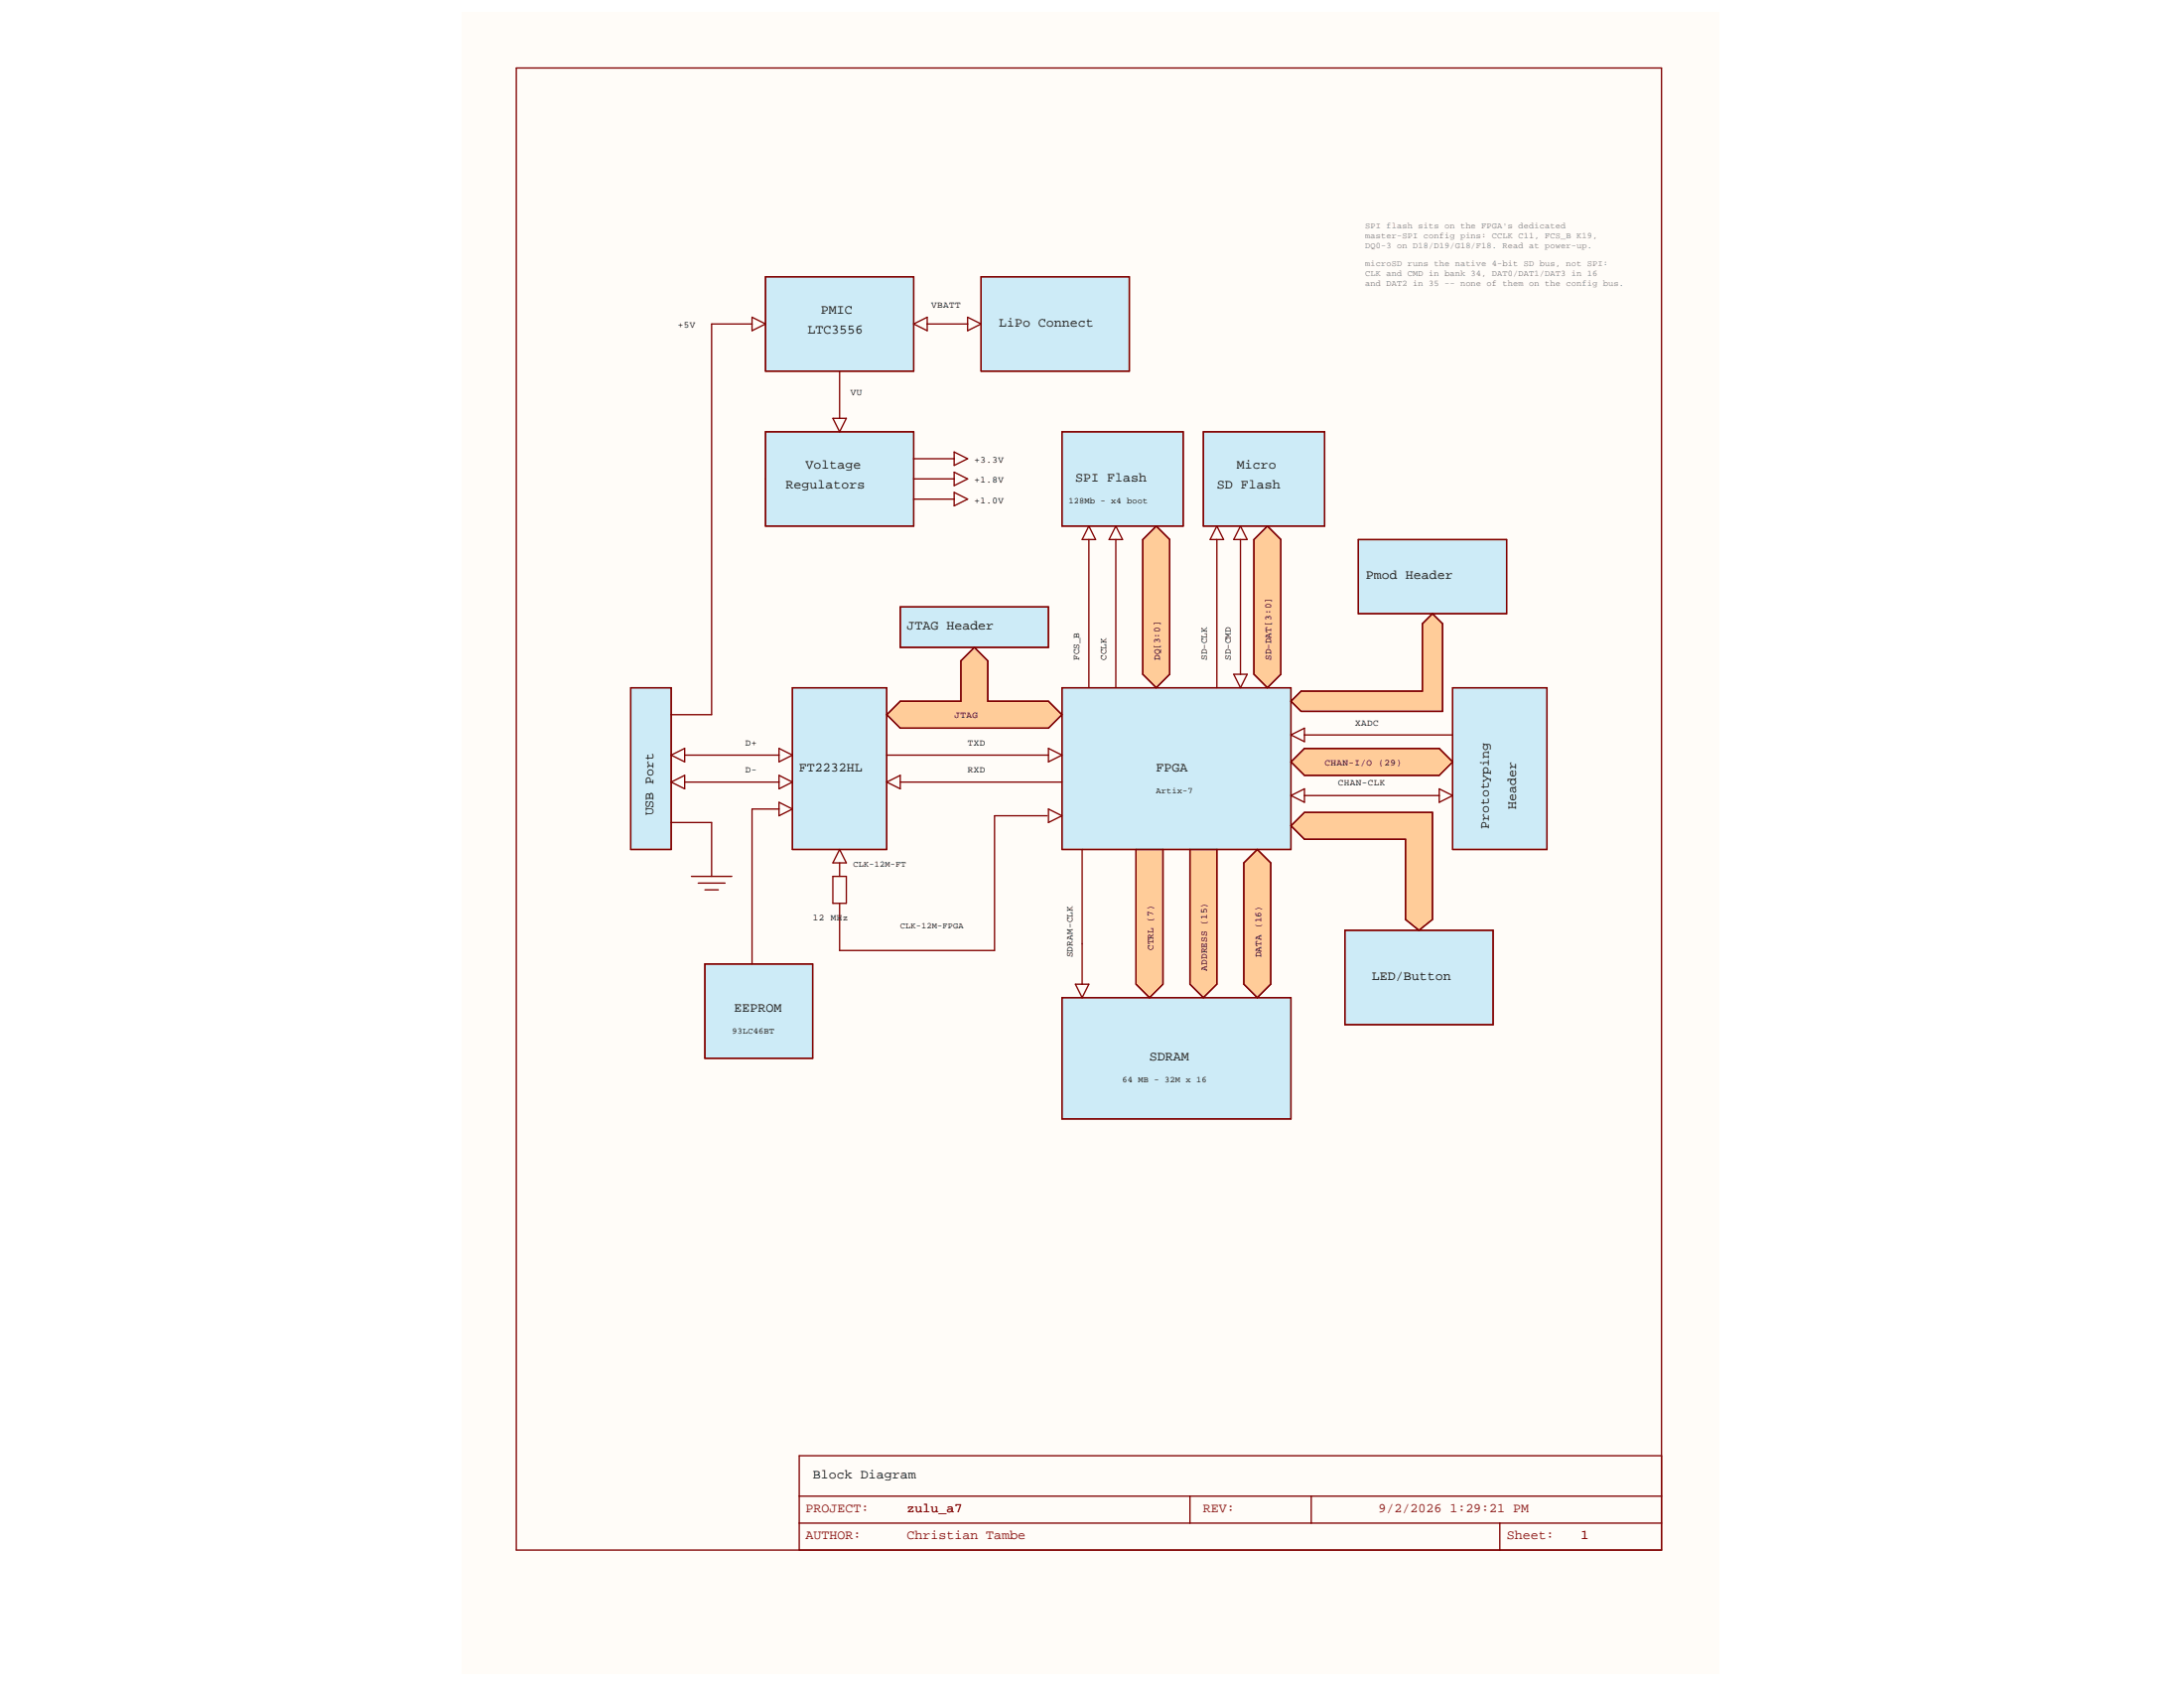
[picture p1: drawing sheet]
<svg xmlns="http://www.w3.org/2000/svg" width="279mm" height="216mm" viewBox="0 0 279 216" stroke-linecap="round" stroke-linejoin="round" font-family="sans-serif">
<g fill="#fffcf8">
<path d="M59.2 1.6h160.8v212.5h-160.8z" fill-rule="evenodd"/>
<path d="M59.2 1.6h160.8v212.5h-160.8z" fill-rule="evenodd"/>
</g>
<path d="M80.7 88h5.2v20.6h-5.2z" fill-rule="evenodd" fill="#cdebf7"/>
<path d="M80.7 88h5.2v20.6h-5.2z" fill="none" stroke="#800000" stroke-width=".17"/>
<path d="M90.2 123.3h13.8v12.1h-13.8z" fill-rule="evenodd" fill="#cdebf7"/>
<path d="M90.2 123.3h13.8v12.1h-13.8z" fill="none" stroke="#800000" stroke-width=".17"/>
<path d="M97.9 55.2h19v12.1h-19z" fill-rule="evenodd" fill="#cdebf7"/>
<path d="M97.9 55.2h19v12.1h-19z" fill="none" stroke="#800000" stroke-width=".17"/>
<path d="M97.9 35.4h19v12.1h-19z" fill-rule="evenodd" fill="#cdebf7"/>
<path d="M97.9 35.4h19v12.1h-19z" fill="none" stroke="#800000" stroke-width=".17"/>
<path d="M101.4 88h12v20.6h-12z" fill-rule="evenodd" fill="#cdebf7"/>
<path d="M101.4 88h12v20.6h-12z" fill="none" stroke="#800000" stroke-width=".17"/>
<path d="M115.2 77.6h18.9v5.2h-18.9z" fill-rule="evenodd" fill="#cdebf7"/>
<path d="M115.2 77.6h18.9v5.2h-18.9z" fill="none" stroke="#800000" stroke-width=".17"/>
<path d="M125.5 35.4h19v12.1h-19z" fill-rule="evenodd" fill="#cdebf7"/>
<path d="M125.5 35.4h19v12.1h-19z" fill="none" stroke="#800000" stroke-width=".17"/>
<path d="M135.9 55.2h15.5v12.1h-15.5z" fill-rule="evenodd" fill="#cdebf7"/>
<path d="M135.9 55.2h15.5v12.1h-15.5z" fill="none" stroke="#800000" stroke-width=".17"/>
<path d="M135.9 127.6h29.3v15.5h-29.3z" fill-rule="evenodd" fill="#cdebf7"/>
<path d="M135.9 127.6h29.3v15.5h-29.3z" fill="none" stroke="#800000" stroke-width=".17"/>
<path d="M135.9 88h29.3v20.6h-29.3z" fill-rule="evenodd" fill="#cdebf7"/>
<path d="M135.9 88h29.3v20.6h-29.3z" fill="none" stroke="#800000" stroke-width=".17"/>
<path d="M153.9 55.2h15.6v12.1h-15.6z" fill-rule="evenodd" fill="#cdebf7"/>
<path d="M153.9 55.2h15.6v12.1h-15.6z" fill="none" stroke="#800000" stroke-width=".17"/>
<path d="M172.1 119h18.9v12.1h-18.9z" fill-rule="evenodd" fill="#cdebf7"/>
<path d="M172.1 119h18.9v12.1h-18.9z" fill="none" stroke="#800000" stroke-width=".17"/>
<path d="M173.8 69h18.9v9.5h-18.9z" fill-rule="evenodd" fill="#cdebf7"/>
<path d="M173.8 69h18.9v9.5h-18.9z" fill="none" stroke="#800000" stroke-width=".17"/>
<path d="M185.8 88h12.1v20.6h-12.1z" fill-rule="evenodd" fill="#cdebf7"/>
<path d="M185.8 88h12.1v20.6h-12.1z" fill="none" stroke="#800000" stroke-width=".17"/>
<path d="M113.4 91.4l1.8-1.7h7.7v-5.2l1.8-1.7 1.7 1.7v5.2h7.7l1.8 1.7-1.8 1.7h-18.9z" fill-rule="evenodd" fill="#fc9"/>
<path d="M113.4 91.4l1.8-1.7h7.7v-5.2l1.8-1.7 1.7 1.7v5.2h7.7l1.8 1.7-1.8 1.7h-18.9z" fill="none" stroke="#800000" stroke-width=".17"/>
<path d="M145.3 108.6h3.5v17.3l-1.7 1.7-1.8-1.7z" fill-rule="evenodd" fill="#fc9"/>
<path d="M145.3 108.6h3.5v17.3l-1.7 1.7-1.8-1.7z" fill="none" stroke="#800000" stroke-width=".17"/>
<path d="M152.2 108.6h3.5v17.3l-1.8 1.7-1.7-1.7z" fill-rule="evenodd" fill="#fc9"/>
<path d="M152.2 108.6h3.5v17.3l-1.8 1.7-1.7-1.7z" fill="none" stroke="#800000" stroke-width=".17"/>
<path d="M159.1 110.4l1.7-1.8 1.8 1.8v15.5l-1.8 1.7-1.7-1.7z" fill-rule="evenodd" fill="#fc9"/>
<path d="M159.1 110.4l1.7-1.8 1.8 1.8v15.5l-1.8 1.7-1.7-1.7z" fill="none" stroke="#800000" stroke-width=".17"/>
<path d="M146.2 69l1.7-1.7 1.7 1.7v17.2l-1.7 1.8-1.7-1.8z" fill-rule="evenodd" fill="#fc9"/>
<path d="M146.2 69l1.7-1.7 1.7 1.7v17.2l-1.7 1.8-1.7-1.8z" fill="none" stroke="#800000" stroke-width=".17"/>
<path d="M160.4 69l1.7-1.7 1.8 1.7v17.2l-1.8 1.8-1.7-1.8z" fill-rule="evenodd" fill="#fc9"/>
<path d="M160.4 69l1.7-1.7 1.8 1.7v17.2l-1.8 1.8-1.7-1.8z" fill="none" stroke="#800000" stroke-width=".17"/>
<path d="M165.2 97.5l1.7-1.8h17.2l1.7 1.8-1.7 1.7h-17.2z" fill-rule="evenodd" fill="#fc9"/>
<path d="M165.2 97.5l1.7-1.8h17.2l1.7 1.8-1.7 1.7h-17.2z" fill="none" stroke="#800000" stroke-width=".17"/>
<path d="M165.2 89.7l1.2-1.3h15.6v-8.6l1.3-1.3 1.3 1.3v11.2h-18.2z" fill-rule="evenodd" fill="#fc9"/>
<path d="M165.2 89.7l1.2-1.3h15.6v-8.6l1.3-1.3 1.3 1.3v11.2h-18.2z" fill="none" stroke="#800000" stroke-width=".17"/>
<path d="M165.2 105.6l1.7-1.7h16.4v13.7l-1.8 1.4-1.7-1.4v-10.3h-12.9z" fill-rule="evenodd" fill="#fc9"/>
<g fill="none" stroke="#800000" stroke-width=".17">
<path d="M66.1 8.7h146.5v189.6h-146.5zM97.9 35.4h19v12.1h-19zM125.5 35.4h19v12.1h-19zM96.2 41.4h-5.2v50h-5.1M96.2 40.6l1.7 .8-1.7 .9zM97.9 55.2h19v12.1h-19zM106.5 53.5h1.8l-.9 1.7zM107.4 47.5v6M116.9 58.7h5.2M116.9 41.4l1.7-.8v1.7zM118.6 41.4h5.2M122.1 57.8l1.7 .9-1.7 .8z"/>
<path d="M123.8 40.6l1.7 .8-1.7 .9zM135.9 55.2h15.5v12.1h-15.5zM153.9 55.2h15.6v12.1h-15.6zM115.2 77.6h18.9v5.2h-18.9zM116.9 61.3h5.2M116.9 63.8h5.2M122.1 60.4l1.7 .9-1.7 .8zM122.1 63l1.7 .8-1.7 .9zM139.3 67.3l.9 1.7h-1.8zM139.3 69v19M142.7 67.3l.9 1.7h-1.7zM142.7 69v19"/>
<path d="M146.2 69l1.7-1.7 1.7 1.7v17.2l-1.7 1.8-1.7-1.8zM155.7 69v19M155.7 67.3l.8 1.7h-1.7zM158.7 67.3l.9 1.7h-1.8zM158.7 69v17.2M160.4 69l1.7-1.7 1.8 1.7v17.2l-1.8 1.8-1.7-1.8zM173.8 69h18.9v9.5h-18.9zM80.7 88h5.2v20.6h-5.2zM85.9 96.6l1.7-.9v1.7zM87.6 96.6h12.1M99.7 99.2l1.7 .8-1.7 .9zM99.7 95.7l1.7 .9-1.7 .8z"/>
<path d="M101.4 88h12v20.6h-12zM113.4 91.4l1.8-1.7h7.7v-5.2l1.8-1.7 1.7 1.7v5.2h7.7l1.8 1.7-1.8 1.7h-18.9zM113.4 96.6h20.7M134.1 95.7l1.8 .9-1.8 .8zM135.9 88h29.3v20.6h-29.3zM157.8 86.2h1.8l-.9 1.8zM165.2 94l1.7-.9v1.8zM165.2 89.7l1.2-1.3h15.6v-8.6l1.3-1.3 1.3 1.3v11.2h-18.2zM166.9 99.2l-1.7-1.8 1.7-1.7h17.2l1.7 1.8-1.7 1.7h-17.2M166.9 94h18.9M185.8 88h12.1v20.6h-12.1zM85.9 100l1.7-.8v1.7z"/>
<path d="M85.9 105.2h5.1v6.9M87.6 100h12.1M88.5 112.1h5.1M89.3 113h3.5M90.2 113.8h1.7M99.7 102.6l1.7 .9-1.7 .8zM99.7 103.5h-3.5v19.8M106.5 112.1h1.8v3.4h-1.8zM107.4 110.4v1.7M107.4 108.6l.9 1.8h-1.8zM113.4 100l1.8-.8v1.7zM115.2 100h20.7"/>
<path d="M134 104.3h-6.8v17.3h-19.8v-6.1M134.1 103.5l1.8 .8-1.8 .9zM138.4 108.6v17.3M145.3 108.6v17.3l1.8 1.7 1.7-1.7v-17.3M152.2 108.6v17.3l1.7 1.7 1.8-1.7v-17.3M159.1 110.4l1.7-1.8 1.8 1.8v15.5l-1.8 1.7-1.7-1.7zM165.2 105.6l1.7-1.7h16.4v13.7l-1.8 1.4-1.7-1.4v-10.3h-12.9zM165.2 101.8l1.7-.9v1.7zM166.9 101.8h17.2M172.1 119h18.9v12.1h-18.9zM184.1 100.9l1.7 .9-1.7 .8zM90.2 123.3h13.8v12.1h-13.8z"/>
<path d="M135.9 127.6h29.3v15.5h-29.3zM137.6 125.9h1.7l-.9 1.7zM102.2 194.8h110.4M102.2 191.4h110.4M152.2 191.4v3.4M167.7 191.4v3.4M191.9 194.8v3.5M212.6 186.2h-110.4v12.1"/>
</g>
<g font-size="1.7">
<text x="105" y="40.1">PMIC</text>
<text x="127.8" y="41.8">LiPo Connect</text>
<text x="103.3" y="42.6">LTC3556</text>
<text x="103.1" y="59.9">Voltage</text>
<text x="158.2" y="59.9">Micro</text>
<text x="100.5" y="62.5">Regulators</text>
<text x="137.6" y="61.6">SPI Flash</text>
<text x="155.7" y="62.5">SD Flash</text>
<text x="174.7" y="74.1">Pmod Header</text>
<text x="116" y="80.5">JTAG Header</text>
<text x="102.2" y="98.6">FT2232HL</text>
<text x="147.9" y="98.6">FPGA</text>
<text x="83.6" y="104.3" transform="rotate(-90 83.6 104.3)">USB Port</text>
<text x="190.5" y="106.1" transform="rotate(-90 190.5 106.1)">Prototyping</text>
<text x="193.9" y="103.5" transform="rotate(-90 193.9 103.5)">Header</text>
<text x="175.5" y="125.4">LED/Button</text>
<text x="93.9" y="129.4">EEPROM</text>
<text x="147.1" y="135.7">SDRAM</text>
<text x="104" y="189.2">Block Diagram</text>
</g>
<g font-size="1.7" fill="#800000">
<text x="103.1" y="193.5">PROJECT:</text>
<text x="103.1" y="196.9">AUTHOR:</text>
<text x="116" y="193.5">zulu_a7</text>
<text x="116" y="196.9">Christian Tambe</text>
<text x="153.9" y="193.5">REV:</text>
<text x="176.3" y="193.5">9/2/2026 1:29:21 PM</text>
<text x="192.8" y="196.9">Sheet:</text>
<text x="202.2" y="196.9">1</text>
</g>
<g font-size="1.2">
<text x="86.7" y="42">+5V</text>
<text x="119.1" y="39.3">VBATT</text>
<text x="108.8" y="50.6">VU</text>
<text x="124.6" y="59.1">+3.3V</text>
<text x="124.6" y="64.4">+1.0V</text>
<text x="124.6" y="61.8">+1.8V</text>
<text x="138.1" y="84.5" transform="rotate(-90 138.1 84.5)">FCS_B</text>
<text x="141.6" y="84.5" transform="rotate(-90 141.6 84.5)">CCLK</text>
<text x="148.4" y="84.5" transform="rotate(-90 148.4 84.5)">DQ[3:0]</text>
<text x="154.4" y="84.5" transform="rotate(-90 154.4 84.5)">SD-CLK</text>
<text x="157.5" y="84.5" transform="rotate(-90 157.5 84.5)">SD-CMD</text>
<text x="162.6" y="84.5" transform="rotate(-90 162.6 84.5)">SD-DAT[3:0]</text>
<text x="95.4" y="95.3">D+</text>
<text x="122.1" y="91.9">JTAG</text>
<text x="123.8" y="95.3">TXD</text>
<text x="173.4" y="92.8">XADC</text>
<text x="95.4" y="98.8">D-</text>
<text x="123.8" y="98.8">RXD</text>
<text x="169.5" y="98">CHAN-I/O (29)</text>
<text x="171.2" y="100.5">CHAN-CLK</text>
<text x="104" y="117.8">12 MH</text>
<text x="107.8" y="117.8">z</text>
<text x="137.2" y="122.4" transform="rotate(-90 137.2 122.4)">SDRAM-CLK</text>
<text x="147.6" y="121.6" transform="rotate(-90 147.6 121.6)">CTRL (7)</text>
<text x="154.4" y="124.2" transform="rotate(-90 154.4 124.2)">ADDRESS (15)</text>
<text x="161.4" y="122.4" transform="rotate(-90 161.4 122.4)">DATA (16)</text>
</g>
<g font-size="1.1" fill="#808080">
<text x="174.6" y="29.3">SPI flash sits on the FPGA's dedicated</text>
<text x="174.6" y="30.4">master-SPI config pins: CCLK C11, FCS_B K19,</text>
<text x="174.6" y="31.7">DQ0-3 on D18/D19/G18/F18. Read at power-up.</text>
<text x="174.6" y="34.1">microSD runs the native 4-bit SD bus, not SPI:</text>
<text x="174.6" y="35.3">CLK and CMD in bank 34, DAT0/DAT1/DAT3 in 16</text>
<text x="174.6" y="36.5">and DAT2 in 35 -- none of them on the config bus.</text>
</g>
<g font-size="1.1">
<text x="136.7" y="64.4">128Mb - x4 boot</text>
<text x="147.9" y="101.4">Artix-7</text>
<text x="109.2" y="110.9">CLK-12M-FT</text>
<text x="115.2" y="118.7">CLK-12M-FPGA</text>
<text x="93.7" y="132.2">93LC46BT</text>
<text x="143.6" y="138.5">64 MB - 32M x 16</text>
</g>
</svg>
